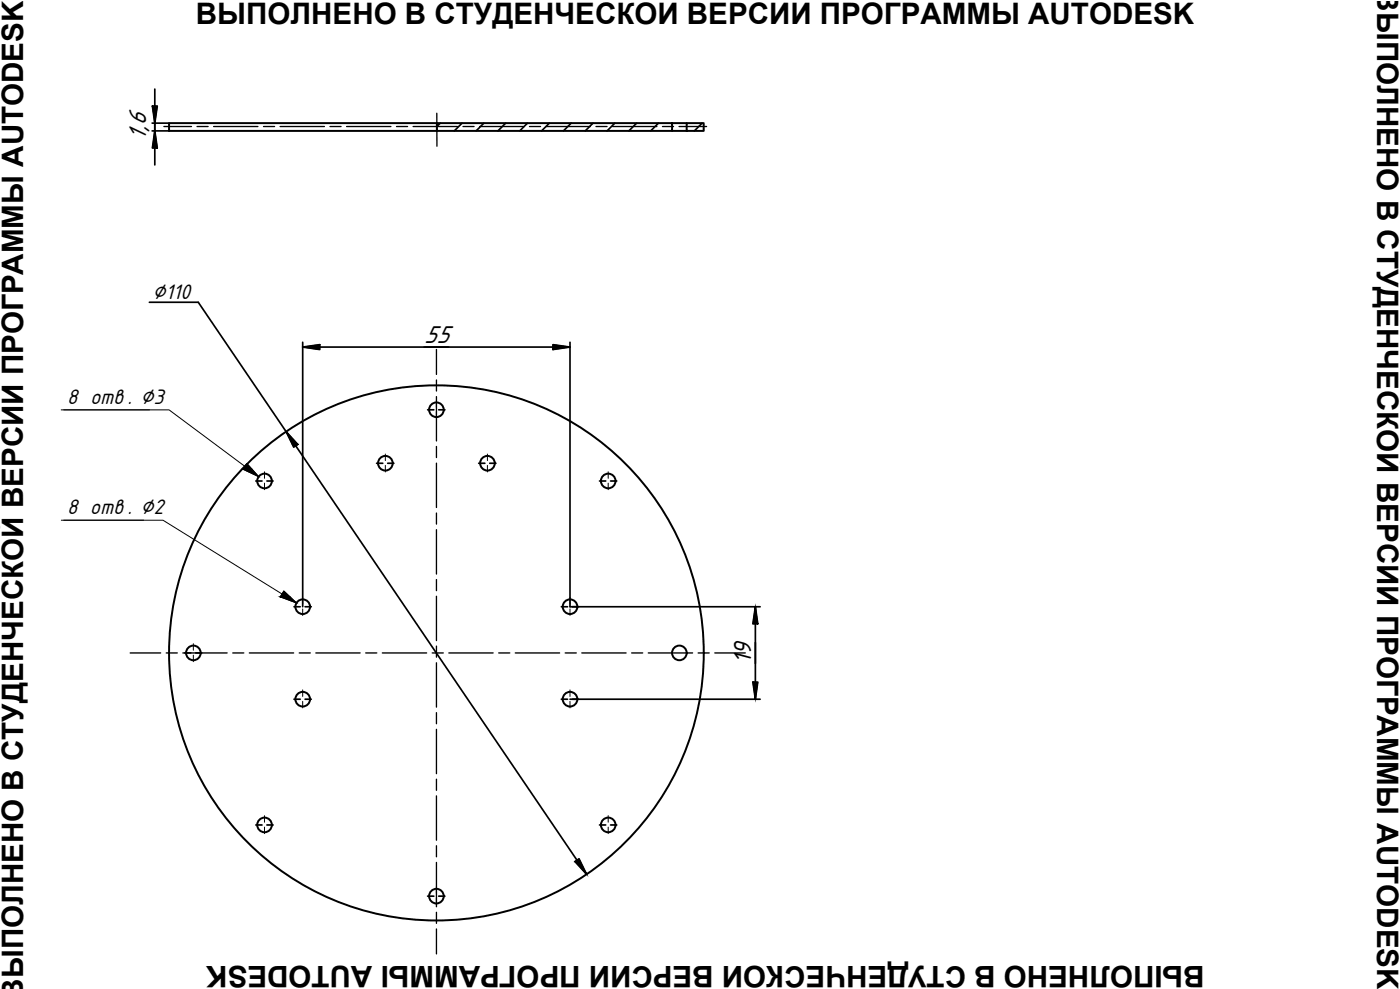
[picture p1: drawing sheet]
<svg xmlns="http://www.w3.org/2000/svg" width="210mm" height="148mm" viewBox="0 0 210 148" stroke-linecap="round" stroke-linejoin="round" font-family="sans-serif">
<!-- layer: Sheet -->
<g fill="none" stroke="#000" stroke-width=".3">
<path d="M65.5 18.4h35.3v1.2h-35.3zM65.5 18.4h-40.2v1.2h40.2M100.8 19.6h2.2M100.8 18.4h2.2M103 18.4h2.5v1.2h-2.5z"/>
<circle cx="39.7" cy="72.1" r="1.1"/>
<circle cx="57.8" cy="69.4" r="1.1"/>
<circle cx="65.4" cy="61.4" r="1.1"/>
<circle cx="73.1" cy="69.4" r="1.1"/>
<circle cx="91.2" cy="72.1" r="1.1"/>
<circle cx="29" cy="97.8" r="1.1"/>
<circle cx="45.4" cy="90.9" r="1.1"/>
<circle cx="65.4" cy="97.8" r="40.1"/>
<circle cx="85.5" cy="90.9" r="1.1"/>
<circle cx="101.9" cy="97.8" r="1.1"/>
<circle cx="45.4" cy="104.7" r="1.1"/>
<circle cx="85.5" cy="104.7" r="1.1"/>
<circle cx="39.7" cy="123.6" r="1.1"/>
<circle cx="65.4" cy="134.3" r="1.1"/>
<circle cx="91.2" cy="123.6" r="1.1"/>
</g>
<!-- layer: 0 -->
<g fill="none" stroke="#000" stroke-width=".25">
<path d="M22.8 19.6h2.5M22.8 18.4h2.5M22.8 15.9h.8l-.4 2.5zM23.2 19.6l.4 2.6h-.8zM23.2 13.3v11.4M66 18.4l-.5 .6M69.3 18.4l-1.2 1.2M72.5 18.4l-1.1 1.2M75.8 18.4l-1.1 1.2M79.1 18.4l-1.2 1.2M82.4 18.4l-1.2 1.2M85.6 18.4l-1.1 1.2"/>
<path d="M88.9 18.4l-1.2 1.2M92.2 18.4l-1.2 1.2M95.5 18.4l-1.2 1.2M98.7 18.4l-1.1 1.2M105.3 18.4l-1.2 1.2M37 69.5l-.6 .8M86.2 129.1l.6-.4 1.1 2.3zM86.5 128.9l1.4 2.1"/>
</g>
<g fill="#000" stroke="#000" stroke-width=".15">
<path d="M22.8 15.9h.8l-.4 2.5zM23.2 19.6l.4 2.6h-.8z"/>
<path d="M86.2 129.1l.6-.4 .2 .4zM86.2 129.1l1.7 1.9-.9-1.9z"/>
</g>
<path d="M22.4 45.3h7.3l56.8 83.6M45.4 52l2.5-.4v.8zM45.4 52h40.1M45.4 51.3v39.6M82.9 51.6l2.6 .4-2.6 .4zM85.5 51.3v39.6h28.5M42.9 64.7l1.7 1.9-.6 .4zM113.3 90.9l.3 2.6h-.7zM113.3 90.9v13.9M85.5 104.8h28.5M112.9 102.2h.7l-.3 2.6z" fill="none" stroke="#000" stroke-width=".25"/>
<g fill="#000" stroke="#000" stroke-width=".15">
<path d="M113.3 90.9l.3 2.6h-.7zM112.9 102.2h.7l-.3 2.6z"/>
<path d="M45.4 52l2.5-.4v.4zM45.4 52l2.5 .4v-.4z"/>
<path d="M82.9 51.6l2.6 .4h-2.6zM82.9 52v.4l2.6-.4z"/>
<path d="M37 69.5l.8 .8h-1.4zM36.4 70.3l2.4 1.1-1-1.1z"/>
<path d="M42.9 64.7l1.7 1.9h-.8zM43.8 66.6l.2 .4 .6-.4z"/>
<path d="M42.6 88.6l.9 .8h-1.5zM42 89.4l2.4 .9-.9-.9z"/>
</g>
<g fill="none" stroke="#000" stroke-width=".15">
<path d="M65.4 60v1M9.2 61.4h16.1l13.5 10M9.2 77.9h15.2l20 12.4M9.5 61.4h12.9M9.6 77.9h11.9M37 69.5l1.8 1.9-2.4-1.1M39.7 70.7v1M39.7 72.4v1M57.8 68v1M57.8 69.7v1M65.4 61.7v1M73.1 68v1"/>
<path d="M73.1 69.7v1M91.2 70.7v1M91.2 72.4v1M29 96.4v1M29 98.1v1M42.6 88.6l1.8 1.7-2.4-.9zM45.4 89.5v1M45.4 91.2v1M85.5 89.5v1M85.5 91.2v1M45.4 103.4v.9M45.4 105.1v1"/>
<path d="M85.5 103.4v.9M85.5 105.1v1M39.7 122.2v1M39.7 123.9v1M65.4 132.9v1M65.4 134.6v1M91.2 122.2v1M91.2 123.9v1"/>
</g>
<g fill="none" stroke="#000" stroke-width=".2">
<path d="M24.6 19h4.1M29.5 19h1.7M32 19h6.7M39.5 19h1.7M42 19h6.6M49.5 19h1.6M52 19h6.6M59.4 19h1.7M61.9 19h6.7M65.5 17v4.9M69.4 19h1.7M71.9 19h6.6"/>
<path d="M79.4 19h1.6M81.9 19h6.6M89.4 19h1.6M91.8 19h6.7M99.3 19h1.7M101.8 19h4.1M65.4 52.4v3.7M65.4 56.9v1.7M65.4 59.4v6.7M65.4 66.9v1.6M65.4 69.4v6.6M65.4 76.9v1.6"/>
<path d="M65.4 79.4v6.6M19.5 97.8h4.6M24.9 97.8h1.7M27.4 97.8h6.7M34.9 97.8h1.7M37.4 97.8h6.6M44.9 97.8h1.6M47.3 97.8h6.7M54.8 97.8h1.7M57.3 97.8h6.7M64.8 97.8h1.7M65.4 86.8v1.7"/>
<path d="M65.4 89.3v6.7M65.4 96.8v1.7M65.4 99.3v6.6M67.3 97.8h6.6M74.8 97.8h1.6M77.3 97.8h6.6M84.7 97.8h1.7M87.2 97.8h6.7M94.7 97.8h1.7M97.2 97.8h6.6M104.7 97.8h1.6M107.2 97.8h4.5"/>
<path d="M65.4 106.8v1.6M65.4 109.3v6.6M65.4 116.7v1.7M65.4 119.2v6.7M65.4 126.7v1.7M65.4 129.2v6.6M65.4 136.7v1.6M65.4 139.2v3.7"/>
</g>
<!-- layer: TOP_LAYER -->
<g fill="none" stroke="#000" stroke-width=".25">
<path d="M38.4 72.1h.9M40 72.1h.9M56.5 69.4h.9M58.1 69.4h1M64.1 61.4h.9M65.8 61.4h.9M71.8 69.4h.9M73.4 69.4h1M89.9 72.1h.9M91.5 72.1h1M27.7 97.8h.9M29.3 97.8h1"/>
<path d="M44.1 90.9h.9M45.7 90.9h1M84.2 90.9h.9M85.8 90.9h1M44.1 104.8h.9M45.7 104.8h1M84.2 104.8h.9M85.8 104.8h1M38.4 123.6h.9M40 123.6h.9M64.1 134.3h.9M65.8 134.3h.9"/>
<path d="M89.9 123.6h.9M91.5 123.6h1"/>
</g>
<g font-size="4.4">
<text x="29.4" y="3.7">ВЫПОЛНЕНО В СТУДЕНЧЕСКОЙ ВЕРСИИ ПРОГРАММЫ AUTODESK</text>
<text x="206.5" y="1.8" transform="rotate(90 206.5 1.8)">ЫПОЛНЕНО В СТУДЕНЧЕСКОЙ ВЕРСИИ ПРОГРАММЫ AUTODESK</text>
<text x="3.5" y="146.6" transform="rotate(-90 3.5 146.6)">ЫПОЛНЕНО В СТУДЕНЧЕСКОЙ ВЕРСИИ ПРОГРАММЫ AUTODESK</text>
<text x="180.6" y="144.7" transform="rotate(-180 180.6 144.7)">ВЫПОЛНЕНО В СТУДЕНЧЕСКОЙ ВЕРСИИ ПРОГРАММЫ AUTODESK</text>
</g>
<g font-size="3.6">
<text x="21.9" y="21.1" transform="rotate(-90 21.9 21.1)">1,6</text>
<text x="63.6" y="51.4">55</text>
<text x="112.6" y="99.4" transform="rotate(-90 112.6 99.4)">19</text>
</g>
<g font-size="3.5">
<text x="22.9" y="44.8">∅110</text>
<text x="10.1" y="60.5">8 отв. ∅3</text>
<text x="10.1" y="77">8 отв. ∅2</text>
</g>
</svg>
